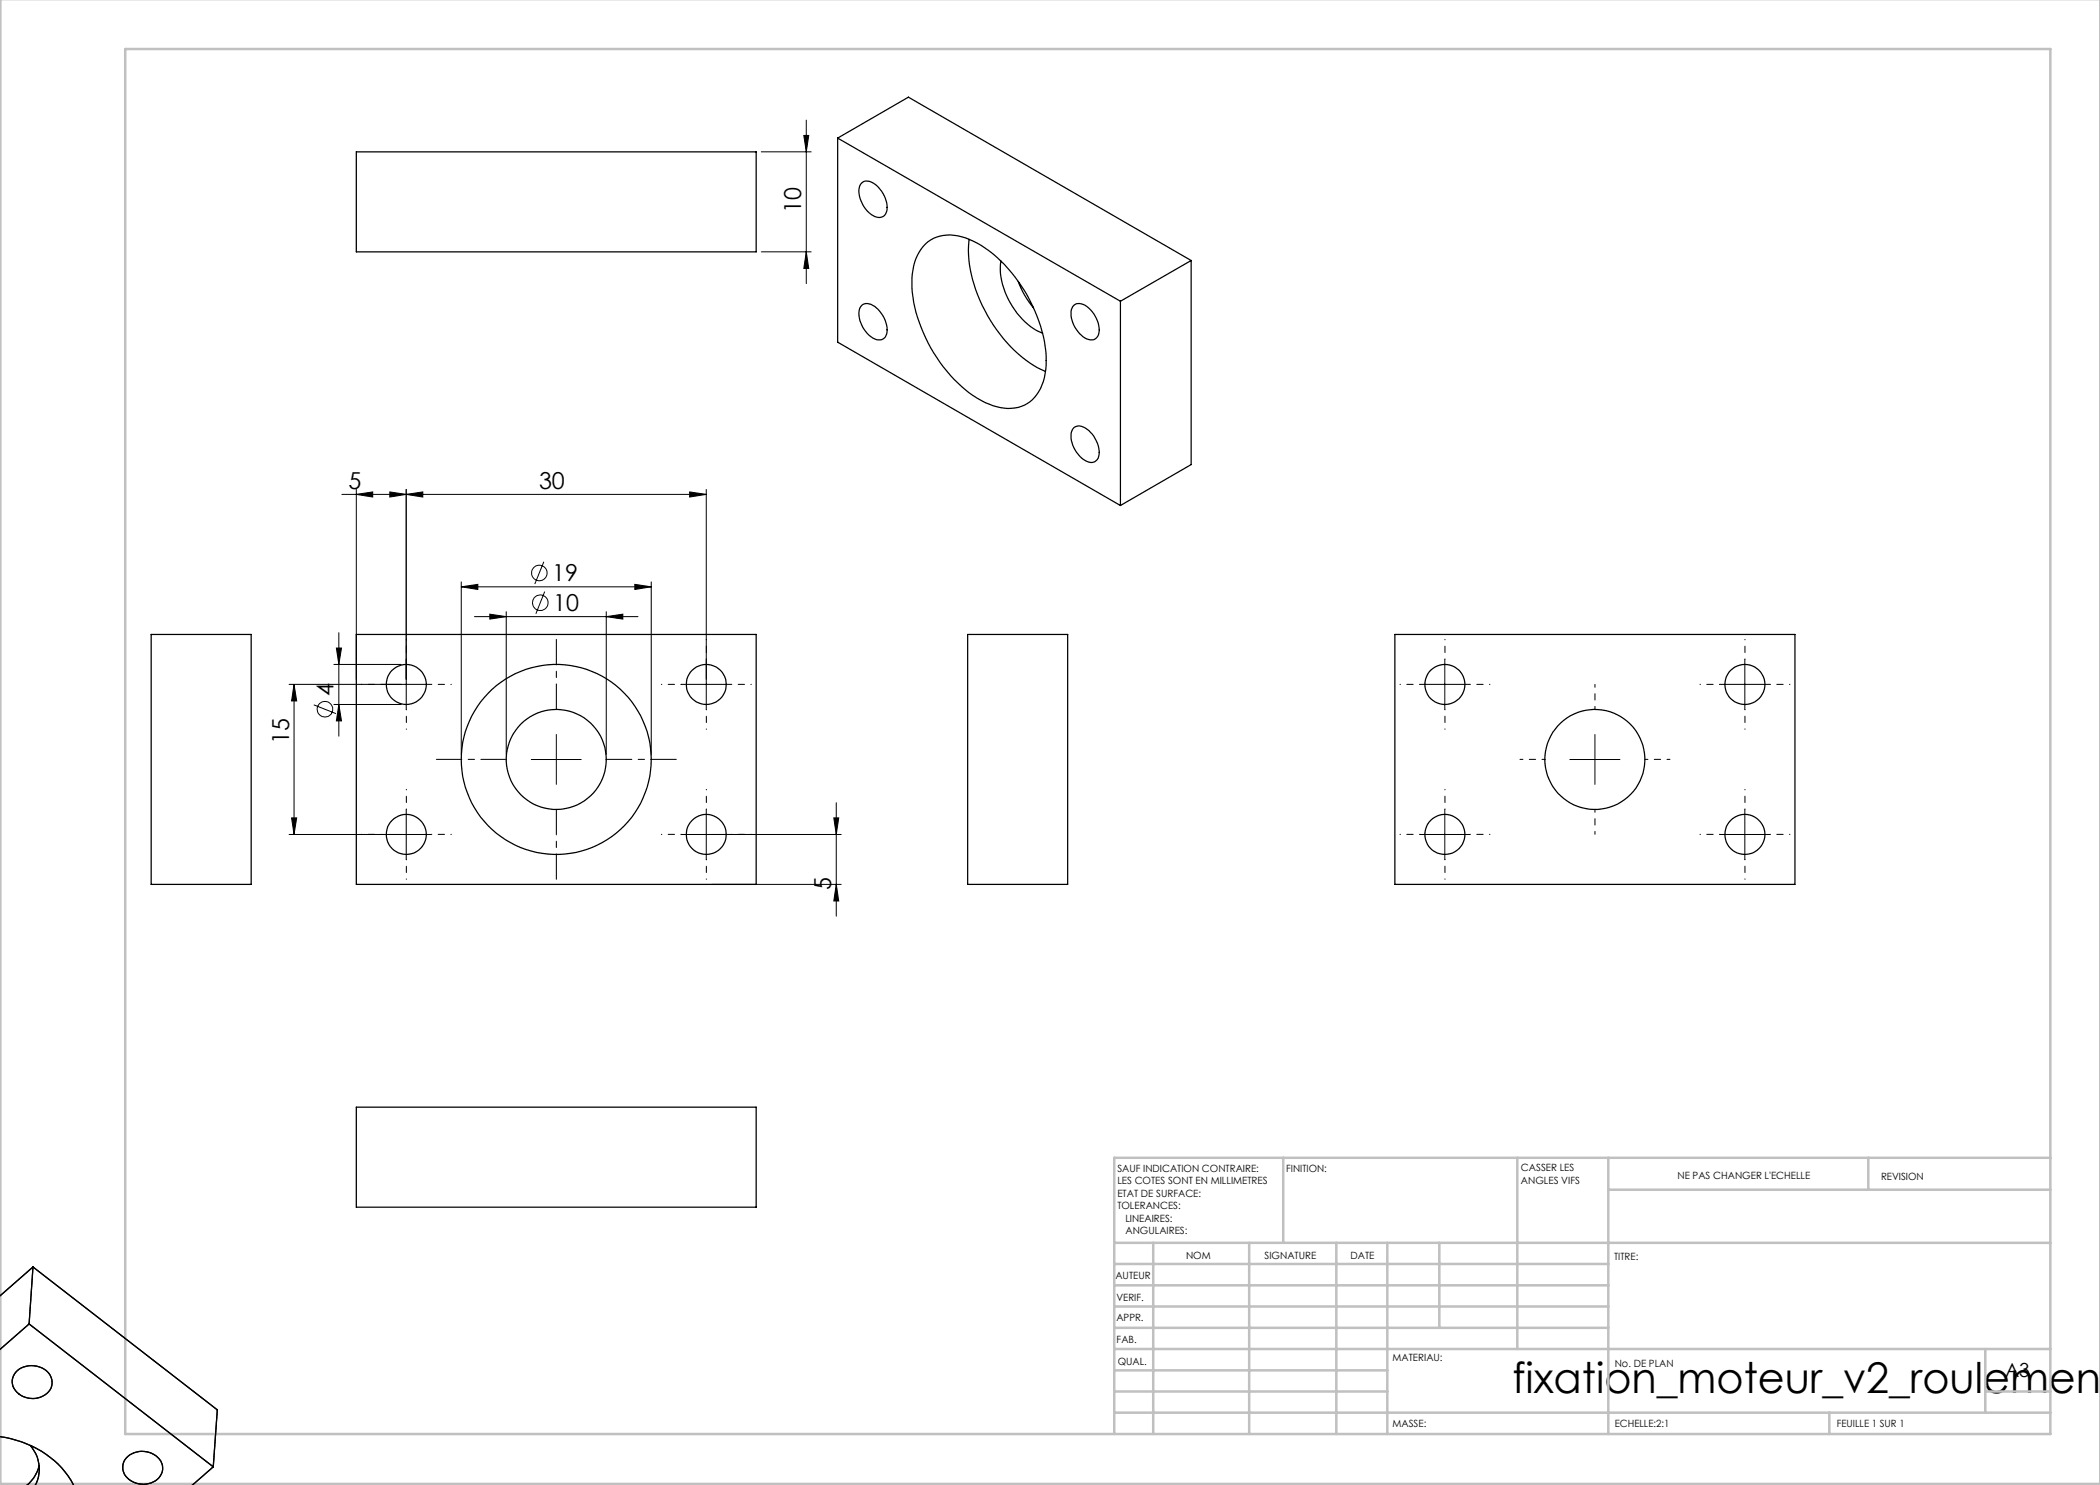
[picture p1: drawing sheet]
<svg xmlns="http://www.w3.org/2000/svg" width="420mm" height="297mm" viewBox="0 0 420 297" stroke-linecap="round" stroke-linejoin="round" font-family="sans-serif">
<g fill="none" stroke="#000" stroke-width=".2">
<path d="M152.3 30.4h9.9M160.8 27.1h.9l-.4 3.3zM161.3 24v32.7M152.3 50.4h9.9M161.3 50.4l.4 3.3h-.9zM68.4 98.9h72.9M71.3 98.9l3.2-.5v1zM71.3 97.9v38M78 98.4l3.2 .5-3.2 .5zM81.2 97.9v44M81.2 98.9l3.4-.5v1zM137.9 98.4l3.4 .5-3.4 .5z"/>
<path d="M141.3 97.9v44M92.3 117.4l3.3-.5v1zM92.3 116.4v34.5M92.3 117.4h37.9M108.8 112.4l-1.8 4.4M108.9 118.3l-1.7 4.5M127 116.9l3.2 .5-3.2 .5zM130.2 116.4v34.5M57.8 136.9h28.5M58.8 136.9l.5 3.3h-1zM58.8 136.9v30M66.8 132.9h13.5"/>
<path d="M67.3 129.6h1l-.5 3.3zM67.8 126.5v20.7M94.9 123.3h32.7M98 122.8l3.2 .5-3.2 .5zM101.2 122.3v28.6M121.2 123.3l3.4-.5v1zM121.2 122.3v28.6M136.2 136.9h10.1M284 136.9h10M289 131.9v10M344 136.9h10M349 131.9v10"/>
<path d="M62.8 141l4.4 1.7M66.8 140.9h13.5M67.8 140.9l.5 3.3h-1zM106.3 151.9h9.9M111.3 146.9v10M314 151.9h10M319 146.9v10M57.8 166.9h28.5M58.3 163.6h1l-.5 3.3zM81.2 161.9v10M136.2 166.9h32M141.3 161.9v10"/>
<path d="M142.2 176.9h26M166.8 163.6h.9l-.4 3.3zM167.3 176.9l.4 3.3h-.9zM167.3 160.5v22.7M284 166.9h10M289 161.9v10M344 166.9h10M349 161.9v10"/>
<circle cx="107.9" cy="114.6" r="1.56"/>
<circle cx="108" cy="120.5" r="1.56"/>
<circle cx="65" cy="141.9" r="1.56"/>
</g>
<g fill="none" stroke="#000" stroke-width=".2" stroke-dasharray="30.5 1.3 1.3 1.3" stroke-dashoffset="30.4">
<path d="M76.3 136.9h-4M81.3 131.9v-4M86.3 136.9h4M136.3 136.9h-4M141.3 131.9v-4M146.3 136.9h4M284 136.9h-4M289 131.9v-4M294 136.9h4M344 136.9h-4M349 131.9v-4M354 136.9h4"/>
<path d="M81.3 141.9v4M141.3 141.9v4M289 141.9v4M349 141.9v4M76.3 166.9h-4M81.3 161.9v-4M81.3 171.9v4M86.3 166.9h4M136.3 166.9h-4M141.3 161.9v-4M141.3 171.9v4M146.3 166.9h4"/>
<path d="M284 166.9h-4M289 161.9v-4M289 171.9v4M294 166.9h4M344 166.9h-4M349 161.9v-4M349 171.9v4M354 166.9h4"/>
</g>
<path d="M101.3 151.9h-14M111.3 141.9v-14M121.3 151.9h14M111.3 161.9v14" fill="none" stroke="#000" stroke-width=".2" stroke-dasharray="30.5 1.3 1.3 1.3" stroke-dashoffset="25.4"/>
<path d="M309 151.9h-5M319 141.9v-5M329 151.9h5M319 161.9v5" fill="none" stroke="#000" stroke-width=".2" stroke-dasharray="30.5 1.3 1.3 1.3" stroke-dashoffset="29.9"/>
<g fill="none" stroke="#c0c0c0" stroke-width=".5">
<path d="M.1 -.1v296.9h419.9M25 9.8h385.1v277h-385.1zM256.6 231.6v17M303.5 231.6v38.2M321.7 231.6v55.2M321.7 237.9h88.4M373.7 231.6v6.3M410.1 231.6h-187.3v55.2M222.8 248.6h187.3M222.8 257.1h98.9M222.8 252.8h98.9M230.6 248.6v38.2"/>
<path d="M249.8 248.6v38.2M267.3 248.6v38.2M277.5 248.6v38.2M287.9 248.6v17M222.8 265.6h98.9M222.8 261.3h98.9M222.8 278.3h54.7M222.8 274.1h54.7M222.8 269.8h187.3M397.1 278.3h13M397.1 269.8v12.7M222.8 282.5h187.3"/>
<path d="M365.9 282.5v4.3"/>
</g>
<g fill="#000">
<path d="M71.3 98.9l3.2-.5v1zM78 98.4l3.2 .5-3.2 .5z"/>
<path d="M81.2 98.9l3.4-.5v1zM137.9 98.4l3.4 .5-3.4 .5z"/>
<path d="M92.3 117.4l3.3-.5v1zM127 116.9l3.2 .5-3.2 .5zM98 122.8l3.2 .5-3.2 .5zM121.2 123.3l3.4-.5v1z"/>
<path d="M58.8 136.9l.5 3.3h-1zM58.3 163.6h1l-.5 3.3zM166.8 163.6h.9l-.4 3.3zM167.3 176.9l.4 3.3h-.9zM160.8 27.1h.9l-.4 3.3zM161.3 50.4l.4 3.3h-.9z"/>
<path d="M67.8 140.9l.5 3.3h-1zM67.3 129.6h1l-.5 3.3z"/>
</g>
<g fill="none" stroke="#000" stroke-width=".25">
<path d="M71.3 30.4h79.9v20h-79.9zM167.5 27.6v40.8l56.6 32.7M167.5 27.6l56.6 32.7M167.5 27.6l14.2-8.2 56.5 32.7M172.2 36.8a2.13 2.13 0 0 1 3.1 .3 5.6 5.6 0 0 1 1.9 5.5 1.81 1.81 0 0 1-3 .3 5.7 5.7 0 0 1-2.2-5.8zM185.1 48.8a7.8 7.8 0 0 1 8.7-.9 24.9 24.9 0 0 1 11.1 10.2 27 27 0 0 1 4.3 15.8 8.6 8.6 0 0 1-4.3 7.1 9.6 9.6 0 0 1-8.7-.9 28.1 28.1 0 0 1-11.5-13.5 22.4 22.4 0 0 1-2-13.4l.8-2.2 .8-1.2zM193.8 47.9a26.5 26.5 0 0 0 4.8 17.1 24.7 24.7 0 0 0 10.5 9.3M200.2 52.2a14 14 0 0 0 3.2 10.4 11.7 11.7 0 0 0 5.1 4M203.7 56.3a17.1 17.1 0 0 0 3 5.3M238.2 52.1v40.8l-14.1 8.2M238.2 52.1l-14.1 8.2M172.4 61.1a2.07 2.07 0 0 1 2.6 .2 5.6 5.6 0 0 1 2.2 5.8 1.81 1.81 0 0 1-3 .3 5.7 5.7 0 0 1-2.2-5.8z"/>
<path d="M214.8 61.1a2.22 2.22 0 0 1 3 .5 5.7 5.7 0 0 1 1.8 5.5 1.84 1.84 0 0 1-3 .3 5.6 5.6 0 0 1-2.2-5.8zM224.1 60.3v40.8M214.8 85.5a2.02 2.02 0 0 1 2.6 .3 5.6 5.6 0 0 1 2.2 5.8 1.66 1.66 0 0 1-2.6 .5 5.9 5.9 0 0 1-2.7-5.7zM30.2 126.9h20v50h-20zM71.3 126.9h79.9v50h-79.9zM193.5 126.9h20v50h-20zM279 126.9h80v50h-80zM71.3 221.4h79.9v20h-79.9zM6.6 253.4l36.9 28.6-.8 11.4M6.6 253.4l-.8 11.4M6.6 253.4l-6.6 5.8M3.1 274.5a4.4 4.4 0 0 1 7.1 1 3.1 3.1 0 0 1-2.6 4.1 4.1 4.1 0 0 1-5.2-3.1l.3-1.3z"/>
<path d="M5.8 264.8l-5.8 5.1M5.8 264.8l36.9 28.6M-.1 287.3a19.2 19.2 0 0 1 14.8 9.8M6.1 289.1a7.1 7.1 0 0 1 1 8M7.8 293.2l-.4 1.2-.7 1.2-1.3 1.5M25.6 291.3a4.4 4.4 0 0 1 6.9 1.8 3.3 3.3 0 0 1-3.3 3.7 4.2 4.2 0 0 1-4.6-2.8v-.8a2.72 2.72 0 0 1 1-1.9zM42.7 293.4l-4.3 3.7"/>
<circle cx="81.3" cy="136.9" r="4"/>
<circle cx="141.2" cy="136.9" r="4"/>
<circle cx="289" cy="136.9" r="4"/>
<circle cx="349" cy="136.9" r="4"/>
<circle cx="111.3" cy="151.9" r="19"/>
<circle cx="111.3" cy="151.9" r="10"/>
<circle cx="319" cy="151.9" r="10"/>
<circle cx="81.3" cy="166.9" r="4"/>
<circle cx="141.2" cy="166.9" r="4"/>
<circle cx="289" cy="166.9" r="4"/>
<circle cx="349" cy="166.9" r="4"/>
</g>
<text font-size="8.5" x="302.5" y="278.5">fixation_moteur_v2_roulement</text>
<g font-size="4.7">
<text x="160.3" y="42.6" transform="rotate(-90 160.3 42.6)">10</text>
<text x="69.7" y="97.9">5</text>
<text x="107.8" y="97.9">30</text>
<text x="110.5" y="116.3">19</text>
<text x="110.6" y="122.2">10</text>
<text x="66.7" y="139.3" transform="rotate(-90 66.7 139.3)">4</text>
<text x="57.8" y="148.8" transform="rotate(-90 57.8 148.8)">15</text>
<text x="166.3" y="177.9" transform="rotate(-90 166.3 177.9)">5</text>
</g>
<text font-size="3.9" x="401" y="275.4">A3</text>
<g font-size="2">
<text x="223.5" y="234.4">SAUF INDICATION CONTRAIRE:</text>
<text x="223.5" y="236.9">LES COTES SONT EN MILLIMETRES</text>
<text x="223.5" y="239.4">ETAT DE SURFACE:</text>
<text x="257.2" y="234.4">FINITION:</text>
<text x="304.2" y="234.3">CASSER LES</text>
<text x="304.2" y="236.8">ANGLES VIFS</text>
<text x="335.5" y="235.8">NE PAS CHANGER L'ECHELLE</text>
<text x="376.2" y="236">REVISION</text>
<text x="223.5" y="241.9">TOLERANCES:</text>
<text x="225.1" y="244.4">LINEAIRES:</text>
<text x="225.1" y="246.9">ANGULAIRES:</text>
<text x="237.2" y="251.8">NOM</text>
<text x="252.9" y="251.7">SIGNATURE</text>
<text x="270.1" y="251.7">DATE</text>
<text x="223.1" y="255.9">AUTEUR</text>
<text x="322.8" y="252">TITRE:</text>
<text x="223.3" y="260.1">VERIF.</text>
<text x="223.3" y="264.2">APPR.</text>
<text x="223.3" y="268.6">FAB.</text>
<text x="223.5" y="272.9">QUAL.</text>
<text x="278.5" y="272.3">MATERIAU:</text>
<text x="323" y="273.4">No. DE PLAN</text>
<text x="278.5" y="285.3">MASSE:</text>
<text x="323" y="285.4">ECHELLE:2:1</text>
<text x="367.4" y="285.4">FEUILLE 1 SUR 1</text>
</g>
</svg>
